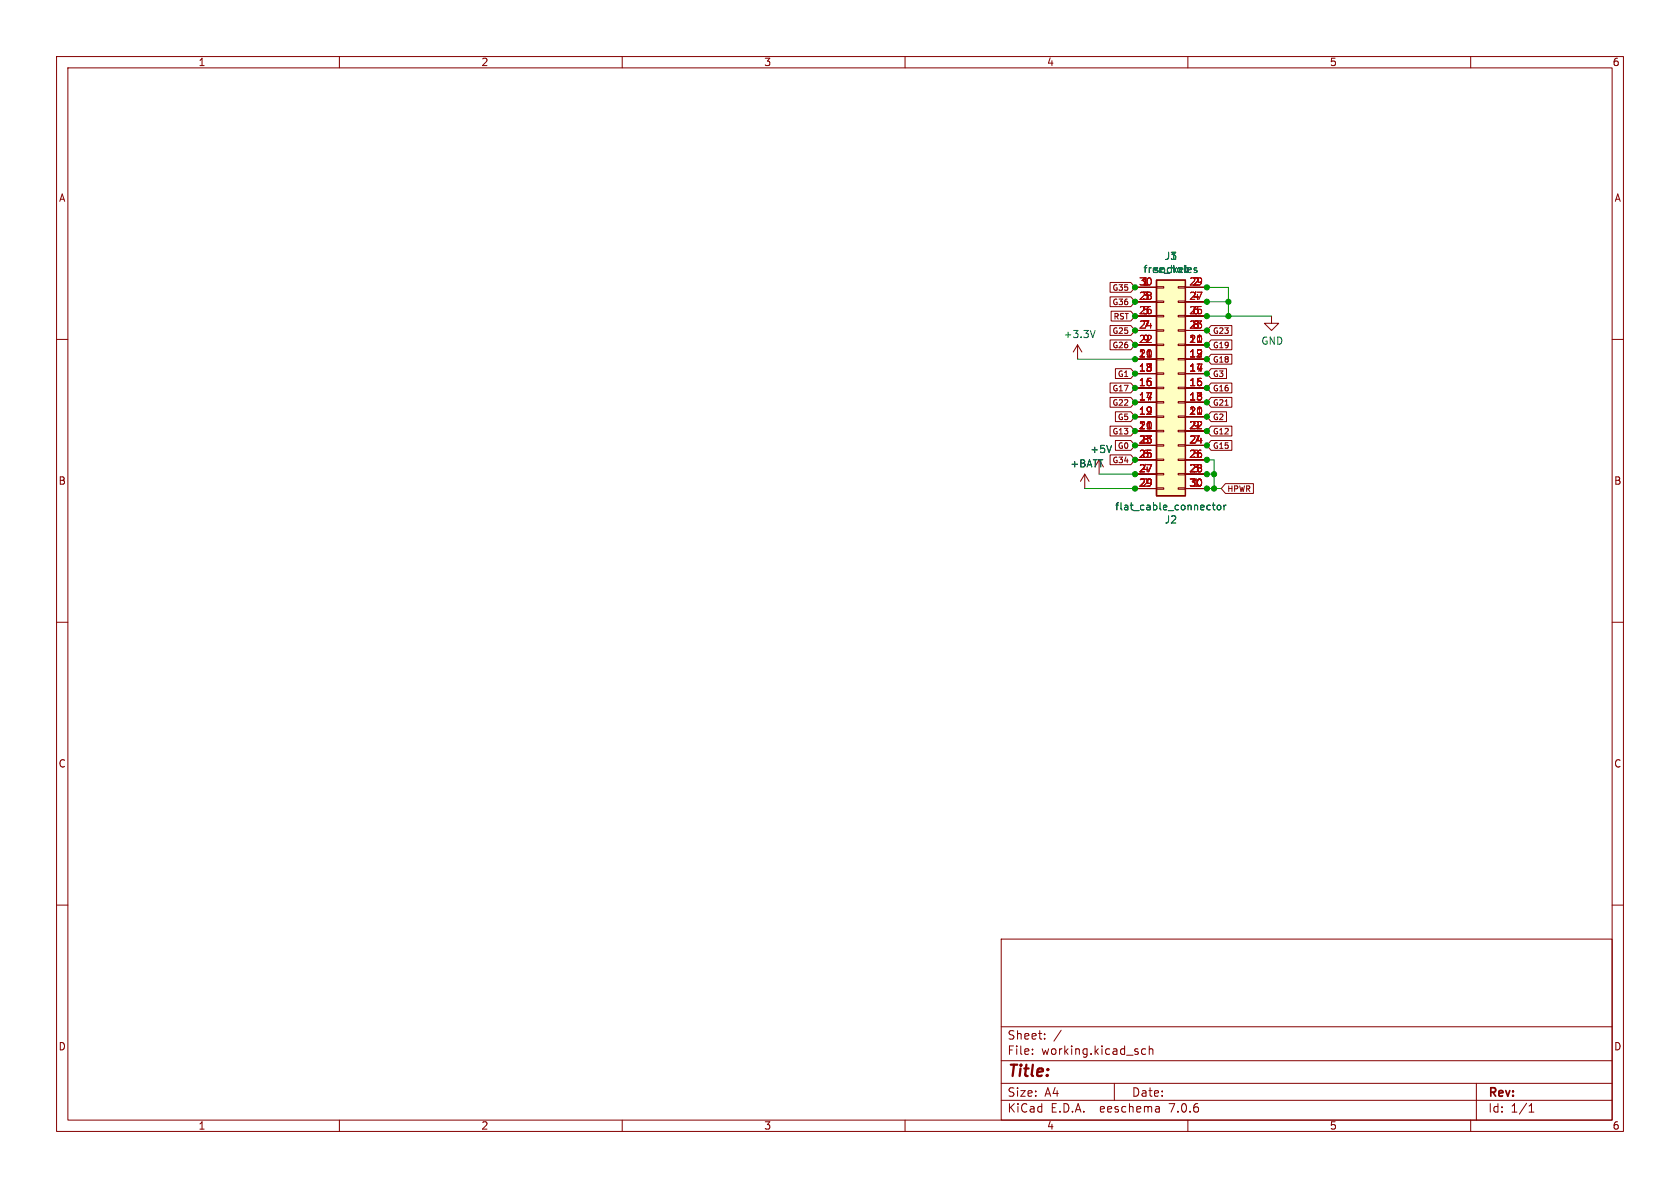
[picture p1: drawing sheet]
<svg xmlns="http://www.w3.org/2000/svg" width="297mm" height="210mm" viewBox="0 0 297 210" stroke-linecap="round" stroke-linejoin="round" font-family="sans-serif">
<g fill="none" stroke="#840000" stroke-width=".18">
<path d="M10 10h277v190h-277zM12 12h273v186h-273zM60 10v2M110 10v2M160 10v2M210 10v2M260 10v2M10 60h2M196.2 49.9h3.7l.8 .9-.8 .9h-3.7zM196.2 57.6h3.7l.8 .8-.8 .9h-3.7zM196.2 52.5h3.7l.8 .8-.8 .9h-3.7zM196.4 55h3.5l.8 .9-.8 .8h-3.5z"/>
<path d="M200.7 50.8h3.8M200.7 53.3h3.8M200.7 55.9h3.8M200.7 58.4h3.8M204.5 58.3h1.2v.2h-1.2zM204.5 55.8h1.2v.2h-1.2zM204.5 53.2h1.2v.3h-1.2zM204.5 50.7h1.2v.2h-1.2zM208.3 58.3h1.2v.2h-1.2zM208.3 55.8h1.2v.2h-1.2zM208.3 53.2h1.2v.3h-1.2zM208.3 50.7h1.2v.2h-1.2z"/>
<path d="M209.5 50.8h3.9M209.5 53.3h3.9M209.5 55.9h3.9M209.5 58.4h3.9M214.1 57.6h3.7v1.7h-3.7l-.7-.9zM224.8 55.9v1.3h1.3l-1.3 1.2-1.3-1.2h1.3M285 60h2M190.5 61l-.8 1.2M190.5 61v2.5M190.5 61l.8 1.2M196.2 67.7h3.7l.8 .9-.8 .8h-3.7zM196.2 70.3h3.7l.8 .8-.8 .9h-3.7z"/>
<path d="M196.2 60.1h3.7l.8 .9-.8 .8h-3.7zM196.2 75.3h3.7l.8 .9-.8 .9h-3.7zM197.2 65.2h2.7l.8 .8-.8 .9h-2.7zM197.2 77.9h2.7l.8 .8-.8 .9h-2.7zM197.2 72.8h2.7l.8 .9-.8 .8h-2.7zM200.7 61h3.8M200.7 63.5h3.8M200.7 66h3.8M200.7 68.6h3.8M200.7 71.1h3.8M200.7 73.7h3.8M200.7 76.2h3.8"/>
<path d="M200.7 78.7h3.8M204.5 78.6h1.2v.3h-1.2zM204.5 76.1h1.2v.2h-1.2zM204.5 73.5h1.2v.3h-1.2zM204.5 71h1.2v.2h-1.2zM204.5 68.5h1.2v.2h-1.2zM204.5 65.9h1.2v.3h-1.2zM204.5 63.4h1.2v.2h-1.2zM204.5 60.8h1.2v.3h-1.2zM208.3 78.6h1.2v.3h-1.2zM208.3 76.1h1.2v.2h-1.2zM208.3 73.5h1.2v.3h-1.2z"/>
<path d="M208.3 71h1.2v.2h-1.2zM208.3 68.5h1.2v.2h-1.2zM208.3 65.9h1.2v.3h-1.2zM208.3 63.4h1.2v.2h-1.2zM208.3 60.8h1.2v.3h-1.2zM209.5 61h3.9M209.5 63.5h3.9M209.5 66h3.9M209.5 68.6h3.9M209.5 71.1h3.9M209.5 73.7h3.9M209.5 76.2h3.9"/>
<path d="M209.5 78.7h3.9M214.1 75.3h3.7v1.8h-3.7l-.7-.9zM214.1 77.9h3.7v1.7h-3.7l-.7-.9zM214.1 65.2h2.7v1.7h-2.7l-.7-.9zM214.1 70.3h3.7v1.7h-3.7l-.7-.9zM214.1 72.8h2.7v1.7h-2.7l-.7-.8zM214.1 67.7h3.7v1.7h-3.7l-.7-.8zM214.1 60.1h3.7v1.7h-3.7l-.7-.8zM214.1 62.6h3.7v1.8h-3.7l-.7-.9zM191.8 83.8l-.8 1.3M191.8 83.8v2.6M191.8 83.8l.7 1.3"/>
<path d="M194.3 81.3v2.5M196.2 80.4h3.7l.8 .9-.8 .8h-3.7zM200.7 81.3h3.8M200.7 83.8h3.8M200.7 86.4h3.8M204.5 86.2h1.2v.3h-1.2zM204.5 83.7h1.2v.2h-1.2zM204.5 81.2h1.2v.2h-1.2zM208.3 86.2h1.2v.3h-1.2zM208.3 83.7h1.2v.2h-1.2zM208.3 81.2h1.2v.2h-1.2zM209.5 81.3h3.9"/>
<path d="M209.5 83.8h3.9M209.5 86.4h3.9M216.6 85.5h5v1.7h-5l-.7-.8zM10 110h2M285 110h2M10 160h2M285 160h2M177 166h108v32h-108zM60 198v2M110 198v2M160 198v2M177 194.5h108"/>
<path d="M177 191.5h108M177 187.5h108M177 181.5h108M182.5 186.3v.1M182.5 185.5v.1M184.7 183.6v.1M184.7 182.8v.1M187.6 182.1l-1.3 2M197 191.5v3M202.5 185.5l-.4-.1-.3 .3v.4l.2 .2h.5M203.2 185.5l.2-.1 .3 .1 .1 .9M203.2 184.9v1.5"/>
<path d="M204.9 195.7l.1 .9M205 196.5l-.2 .1M205 196h-.2M210 198v2M260 198v2M261 191.5v6.5M270.3 196.6h.9M270.3 195.5l.4-.4v1.5"/>
</g>
<path d="M204.5 49.5h5v38.1h-5z" fill="#ffffc2" stroke="#ffffc2" stroke-width=".18"/>
<path d="M204.5 49.5h5v38.1h-5z" fill="none" stroke="#840000" stroke-width=".25"/>
<path d="M193.6 58.4l-.4 1.3M211.6 47.4l-.3-.1-.2 .2 .1 .2 .4 .1v.3h-.5M196.5 78.7l-.4 1.3M214.3 89.3h.5M214.5 88.9v1.1l.3 .1M215.2 89.4l.2-.1 .4 .1v.5l-.1 .2h-.3l-.2-.1zM216.4 89.3v.8M216.7 89.3l-.3 .2" fill="none" stroke="#006464" stroke-width=".18"/>
<path d="M213.4 50.8h3.8v5.1M213.4 55.9h11.4M213.4 53.3h3.8M190.5 63.5h10.2M191.8 86.4h8.9M194.3 83.8h6.4M213.4 81.3h1.2v5.1M213.4 83.8h1.2M213.4 86.4h2.5" fill="none" stroke="#009600" stroke-width=".18"/>
<g fill="#009600" stroke="#009600" stroke-width=".18">
<circle cx="213.4" cy="78.7" r=".46"/>
<circle cx="213.4" cy="81.3" r=".46"/>
<circle cx="213.4" cy="76.2" r=".46"/>
<circle cx="213.4" cy="83.8" r=".46"/>
<circle cx="214.6" cy="83.8" r=".46"/>
<circle cx="200.7" cy="81.3" r=".46"/>
<circle cx="200.7" cy="78.7" r=".46"/>
<circle cx="200.7" cy="86.4" r=".46"/>
<circle cx="213.4" cy="86.4" r=".46"/>
<circle cx="214.6" cy="86.4" r=".46"/>
<circle cx="213.4" cy="68.6" r=".46"/>
<circle cx="213.4" cy="66" r=".46"/>
<circle cx="200.7" cy="66" r=".46"/>
<circle cx="200.7" cy="76.2" r=".46"/>
<circle cx="200.7" cy="71.1" r=".46"/>
<circle cx="200.7" cy="68.6" r=".46"/>
<circle cx="200.7" cy="73.7" r=".46"/>
<circle cx="213.4" cy="73.7" r=".46"/>
<circle cx="213.4" cy="71.1" r=".46"/>
<circle cx="213.4" cy="55.9" r=".46"/>
<circle cx="213.4" cy="53.3" r=".46"/>
<circle cx="217.2" cy="55.9" r=".46"/>
<circle cx="217.2" cy="53.3" r=".46"/>
<circle cx="200.7" cy="58.4" r=".46"/>
<circle cx="200.7" cy="63.5" r=".46"/>
<circle cx="200.7" cy="61" r=".46"/>
<circle cx="200.7" cy="53.3" r=".46"/>
<circle cx="200.7" cy="55.9" r=".46"/>
<circle cx="213.4" cy="58.4" r=".46"/>
<circle cx="213.4" cy="61" r=".46"/>
<circle cx="200.7" cy="83.8" r=".46"/>
<circle cx="213.4" cy="63.5" r=".46"/>
<circle cx="200.7" cy="50.8" r=".46"/>
<circle cx="213.4" cy="50.8" r=".46"/>
</g>
<text font-size="2.8" fill="#840000" x="178" y="190.9">Title:</text>
<g font-size="2.1" fill="#840000">
<text x="178" y="184">Sheet:</text>
<text x="178" y="186.7">File:</text>
<text x="184.1" y="186.7">working.kicad_sch</text>
<text x="178" y="196.9">KiCad</text>
<text x="178" y="194.1">Size:</text>
<text x="184.7" y="194.1">A4</text>
<text x="185.7" y="196.9">E.D.A.</text>
<text x="194.6" y="196.9">eeschema</text>
<text x="200" y="194.1">Date:</text>
<text x="207" y="196.9">7.0.6</text>
<text x="263" y="194.3">Rev:</text>
<text x="263" y="196.9">Id:</text>
<text x="267.1" y="196.9">1/1</text>
</g>
<g font-size="1.8" fill="#840000">
<text x="35" y="11.9">1</text>
<text x="85" y="11.9">2</text>
<text x="135" y="11.9">3</text>
<text x="185" y="11.9">4</text>
<text x="235" y="11.9">5</text>
<text x="285" y="11.9">6</text>
<text x="10.3" y="35.9">A</text>
<text x="285.3" y="35.9">A</text>
<text x="10.3" y="85.9">B</text>
<text x="285.3" y="85.9">B</text>
<text x="10.3" y="135.9">C</text>
<text x="285.3" y="135.9">C</text>
<text x="10.3" y="185.9">D</text>
<text x="285.3" y="185.9">D</text>
<text x="35" y="199.9">1</text>
<text x="85" y="199.9">2</text>
<text x="135" y="199.9">3</text>
<text x="185" y="199.9">4</text>
<text x="235" y="199.9">5</text>
<text x="285" y="199.9">6</text>
</g>
<g font-size="1.8" fill="#006464">
<text x="205.8" y="46.2">J1</text>
<text x="202" y="48.5">free_holes</text>
<text x="203.9" y="48.5">socket</text>
<text x="187.9" y="60">+3.3V</text>
<text x="222.9" y="61.1">GND</text>
<text x="189.1" y="82.8">+BATT</text>
<text x="192.7" y="80.3">+5V</text>
<text x="197.1" y="90.4">flat_cable_connector</text>
<text x="205.8" y="92.7">J2</text>
</g>
<g font-size="1.8" fill="#a90000">
<text x="201.3" y="53.1">28</text>
<text x="201.3" y="50.5">30</text>
<text x="201.9" y="50.5">1</text>
<text x="201.9" y="53.1">3</text>
<text x="210.1" y="53.1">27</text>
<text x="210.1" y="50.5">29</text>
<text x="210.7" y="50.5">2</text>
<text x="210.7" y="53.1">4</text>
<text x="201.3" y="58.2">24</text>
<text x="201.3" y="55.6">26</text>
<text x="201.9" y="55.6">5</text>
<text x="201.9" y="58.2">7</text>
<text x="210.1" y="58.2">23</text>
<text x="210.1" y="55.6">25</text>
<text x="210.7" y="55.6">6</text>
<text x="210.7" y="58.2">8</text>
<text x="201.3" y="63.2">11</text>
<text x="201.3" y="65.8">18</text>
<text x="201.3" y="63.2">20</text>
<text x="201.3" y="60.7">22</text>
<text x="201.9" y="60.7">9</text>
<text x="210.1" y="60.7">10</text>
<text x="210.1" y="63.2">12</text>
<text x="210.1" y="65.8">14</text>
<text x="210.1" y="60.7">21</text>
<text x="201.3" y="68.3">15</text>
<text x="201.3" y="70.9">17</text>
<text x="210.1" y="70.9">18</text>
<text x="210.1" y="68.3">15</text>
<text x="201.3" y="75.9">21</text>
<text x="201.3" y="75.9">10</text>
<text x="201.3" y="73.4">12</text>
<text x="210.1" y="73.4">20</text>
<text x="210.1" y="75.9">22</text>
<text x="210.1" y="73.4">11</text>
<text x="210.7" y="75.9">9</text>
<text x="201.3" y="78.5">23</text>
<text x="201.3" y="81">25</text>
<text x="201.3" y="83.6">27</text>
<text x="201.9" y="83.6">4</text>
<text x="201.9" y="81">6</text>
<text x="201.9" y="78.5">8</text>
<text x="210.1" y="78.5">24</text>
<text x="210.1" y="81">26</text>
<text x="210.1" y="83.6">28</text>
<text x="210.7" y="83.6">3</text>
<text x="210.7" y="81">5</text>
<text x="210.7" y="78.5">7</text>
<text x="201.3" y="86.1">29</text>
<text x="201.9" y="86.1">2</text>
<text x="210.1" y="86.1">30</text>
<text x="210.7" y="86.1">1</text>
</g>
<g font-size="1.4" fill="#840000">
<text x="196.5" y="51.6">G35</text>
<text x="196.5" y="59.2">G25</text>
<text x="196.5" y="54.1">G36</text>
<text x="196.7" y="56.7">RST</text>
<text x="214.4" y="59.2">G23</text>
<text x="196.5" y="61.8">G26</text>
<text x="214.4" y="61.8">G19</text>
<text x="214.4" y="64.3">G18</text>
<text x="196.5" y="69.4">G17</text>
<text x="196.5" y="71.9">G22</text>
<text x="197.5" y="66.8">G1</text>
<text x="214.4" y="66.8">G3</text>
<text x="214.4" y="71.9">G21</text>
<text x="214.4" y="69.4">G16</text>
<text x="196.5" y="77">G13</text>
<text x="197.5" y="74.5">G5</text>
<text x="214.4" y="77">G12</text>
<text x="214.4" y="74.5">G2</text>
<text x="196.5" y="82.1">G34</text>
<text x="197.5" y="79.5">G0</text>
<text x="214.4" y="79.5">G15</text>
<text x="216.9" y="87.2">HPWR</text>
</g>
</svg>
